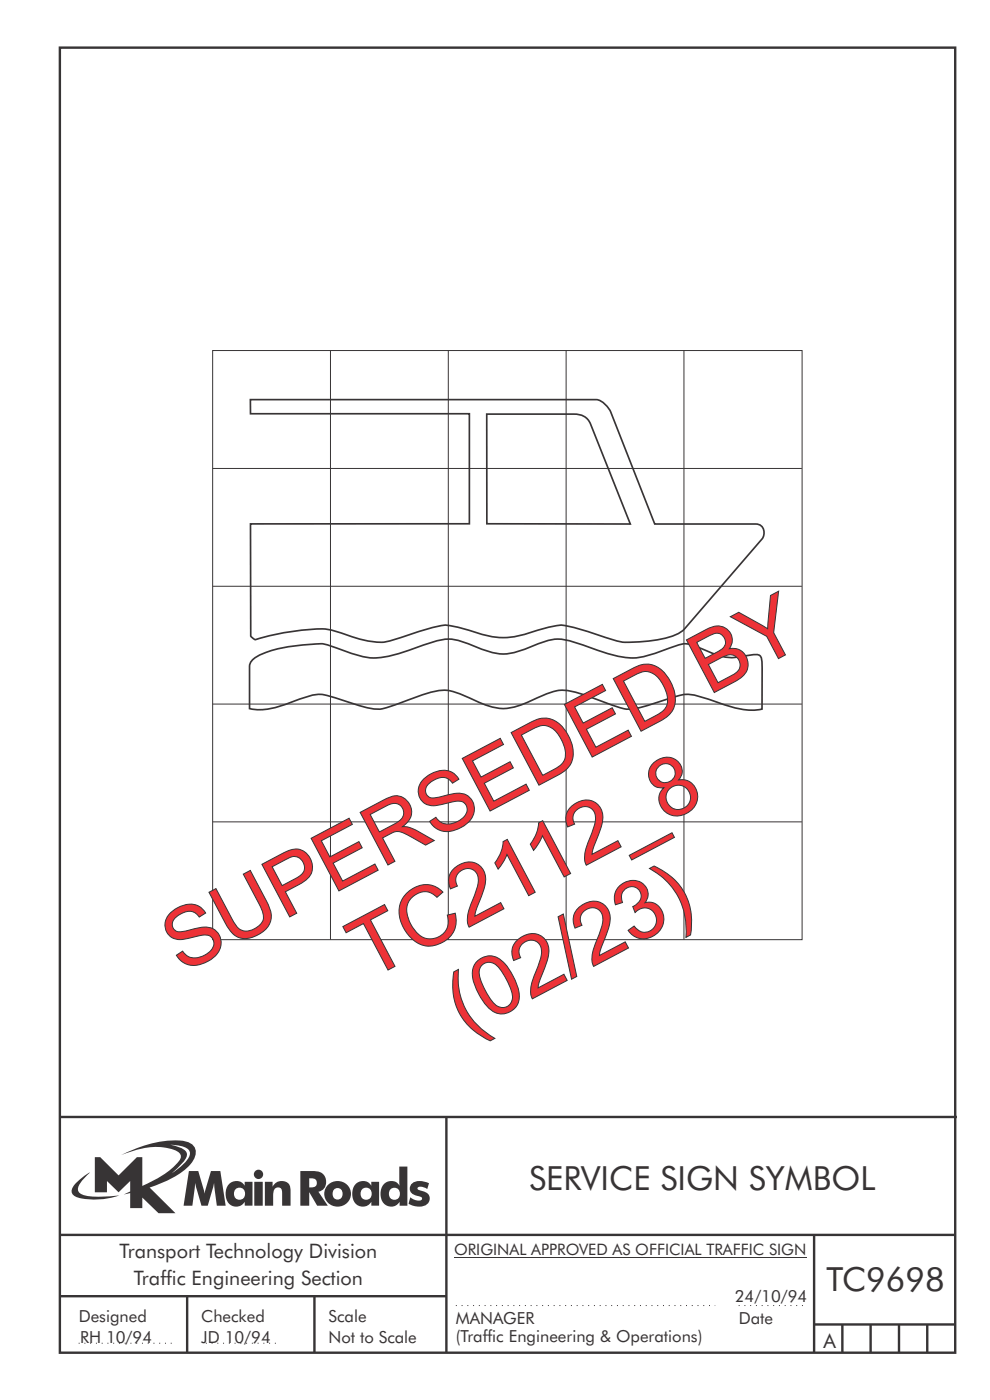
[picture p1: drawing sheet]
<svg xmlns="http://www.w3.org/2000/svg" width="210mm" height="297mm" viewBox="0 0 210 297" stroke-linecap="round" stroke-linejoin="round" font-family="sans-serif">
<g fill="none" stroke="#373435" stroke-width=".51">
<path d="M12.7 10.1h189.9v276.9h-189.9zM12.7 237h190.3M94.7 236.9v50.1M12.7 262h190M12.7 275h82M39.7 275v12M66.7 275v12M172.7 262v25M172.7 281h30M178.7 281v6M184.7 281v6M190.7 281v6"/>
<path d="M196.7 281v6"/>
</g>
<path d="M96.7 277h55M156.7 277h14M16.7 285h20.3M43.7 285h15" fill="none" stroke="#373435" stroke-width=".21" stroke-dasharray=".2 1" stroke-linecap="butt"/>
<path d="M45.1 74.4h125v125h-125zM70.1 74.4v125M95.1 74.4v125M120.1 74.4v125M145.1 74.4v125M45.1 99.4h125M45.1 124.4h125M45.1 149.4h125M45.1 174.4h125" fill="none" stroke="#373435" stroke-width=".21"/>
<path d="M53.1 84.8h73.4a4.5 4.5 0 0 1 3 2.6l9.4 23.8h21.4a1.9 1.9 0 0 1 1.7 1.1 1.9 1.9 0 0 1-.3 2l-16.5 19.1a12.4 12.4 0 0 1-7.3 2.6l-1.3 .1a14.8 14.8 0 0 1-8.7-1.1l-6.5-1.9a7.2 7.2 0 0 0-5 0 60.6 60.6 0 0 1-8.5 2.1 20.8 20.8 0 0 1-8.6-1.5l-2.2-.6a7.2 7.2 0 0 0-5 0l-2.6 .7a51.1 51.1 0 0 1-8.5 2.5 27.6 27.6 0 0 1-9.1-2.1 14.6 14.6 0 0 0-7.3-.6 52.4 52.4 0 0 0-10.4 2.1l-1-.7-.1-23.8 46.5-.1v-23.3h-46.5zM103.3 87.9h18.5a3.4 3.4 0 0 1 3.5 2.1l8.4 21.2-30.4-.1zM53.8 139.7a21.6 21.6 0 0 1 10.5-2.9l2.1-.1a7.9 7.9 0 0 1 4.9 .8l2.2 .8a14.2 14.2 0 0 0 11 .4l1.3-.4a37.9 37.9 0 0 1 9.4-2.7 20.9 20.9 0 0 1 7.1 2.2 10.5 10.5 0 0 0 8.9 0l2.1-.9a10.4 10.4 0 0 1 9.3-.4 51.1 51.1 0 0 0 10.4 3 16.7 16.7 0 0 0 8.1-1.7l2.1-.7a5.1 5.1 0 0 1 4.8 .2l1.9 .8a11.5 11.5 0 0 0 8.8 .9 2.81 2.81 0 0 1 2.6 .2 6.3 6.3 0 0 1 .4 3.2l-.1 8a16.2 16.2 0 0 1-9.1-1.3l-2.5-.8a9.4 9.4 0 0 0-7.5-.3 38.6 38.6 0 0 1-9.3 2.5l-.8-.1-2.4-.8a55.2 55.2 0 0 0-9.9-3.1 13.3 13.3 0 0 0-7.1 2l-.9 .4a10.7 10.7 0 0 1-10.7 0l-2.9-1.3a9.5 9.5 0 0 0-8.6-.3l-6.3 2.3a8 8 0 0 1-6.4 .4l-6.2-2a7.9 7.9 0 0 0-6.4 0l-3.7 1.3a14.1 14.1 0 0 1-8 1v-8.9l.1-.6z" fill="none" stroke="#373435" stroke-width=".36"/>
<path d="M36.1 242.9a5.8 5.8 0 0 1 3.9 1 1.58 1.58 0 0 1-.2 2.1l-1.1 1.2-2.3 1.7 .9-.8a6.5 6.5 0 0 0 2.4-3.2 2.43 2.43 0 0 0-2.3-1.7zM20.1 245.5v7.5h2.6v-2.4l2.5 2.4 2.4-2.4v2.2l-1.3 .6 1.3-.3v3.2h2.6v-2.2l3.4 3.3h3.6l-5.5-5.4a20.1 20.1 0 0 0 8.7-5 3.1 3.1 0 0 0 .8-3.8 3.8 3.8 0 0 0-3.1-1.2 25.1 25.1 0 0 0-12.4 3.1 16.1 16.1 0 0 1 11.1-1.2 1.56 1.56 0 0 1 1.5 2 17.9 17.9 0 0 1-8.1 5.7v-6.1h-1.2l-3.8 3.9-3.9-3.9zM16.2 250.9a1.82 1.82 0 0 0-.6 2.7 9.9 9.9 0 0 0 5.8 .9l1.9-.3 2-.6a22.2 22.2 0 0 1-7.7-.1 1.33 1.33 0 0 1-.8-2.2l1-1.2 1.3-1.4-1.4 .9zM65.6 250a1.13 1.13 0 0 1 1.2 .2 1.13 1.13 0 0 1 .4 1.2 1.26 1.26 0 0 1-1.6 .5zM63.7 248.5v7.3h1.9v-2.9l1.7 2.9h2.2l-2-3a2.25 2.25 0 0 0 1.6-2.6 2.25 2.25 0 0 0-2.6-1.7zM68.9 253.3a2.8 2.8 0 0 0 5.6 0 2.8 2.8 0 0 0-5.6 0zM71 252.3a1.15 1.15 0 0 1 1.7 1 1.15 1.15 0 0 1-1.7 1 1.46 1.46 0 0 1 0-2zM75.5 251.1a3.2 3.2 0 0 0 .4 4.7 2.13 2.13 0 0 0 2.9-.8v.8h1.6v-5.1h-1.6v.9a2.07 2.07 0 0 0-3.3-.5zM76.9 252.2a1.23 1.23 0 0 1 1.7 .3 1.23 1.23 0 0 1-.2 1.7 1.23 1.23 0 0 1-1.7-.1 1.55 1.55 0 0 1 .2-1.9zM84.7 247.5l.1 4.1a2.16 2.16 0 0 0-2.4-1 2.16 2.16 0 0 0-1.6 2 2.52 2.52 0 0 0 2.7 3.4 2.11 2.11 0 0 0 1.3-1v.8h1.6v-8.3zM82.9 252.2a1.24 1.24 0 0 1 1.9 1.1 1.24 1.24 0 0 1-1.9 1 1.47 1.47 0 0 1 0-2.1zM87.5 251a1.52 1.52 0 0 0-.5 1.7 1.52 1.52 0 0 0 1.5 1 .82 .82 0 0 1 1 .8 2.07 2.07 0 0 1-2.5-.5l-.3 1.4a3.8 3.8 0 0 0 3.9 .1 1.56 1.56 0 0 0 .5-1.7 1.56 1.56 0 0 0-1.4-1.1 1.25 1.25 0 0 1-1.1-.6 1.21 1.21 0 0 1 1.7-.1l.3 .3 .4-1.3a3.7 3.7 0 0 0-3.5 0zM40.1 248.5l-1.2 7.3h1.9l.6-4.8 1.3 4.8h1.4l1.3-4.8 .6 4.8h1.9l-1.2-7.3h-1.9l-1.4 4.7-1.3-4.7zM48.7 251.1a3.2 3.2 0 0 0 .4 4.7 2.13 2.13 0 0 0 2.8-.8v.8h1.7v-5.1h-1.7v.9a2.07 2.07 0 0 0-3.2-.5zM50.1 252.2a1.23 1.23 0 0 1 1.6 .3 1.23 1.23 0 0 1-.2 1.7 1.23 1.23 0 0 1-1.7-.1 1.55 1.55 0 0 1 .3-1.9zM53.9 250.7v5.1h1.8v-5.1zM53.8 249.2a1 1 0 0 0 2 0 1 1 0 0 0-2 0zM56.2 250.7v5.1h1.7a5.4 5.4 0 0 1 .4-3.6 .91 .91 0 0 1 1.1-.2 .91 .91 0 0 1 .4 1.1v2.7h1.8v-2.9a2 2 0 0 0-1.3-2.3 2 2 0 0 0-2.5 1.2v-1.1z" fill-rule="evenodd" fill="#373435"/>
<path d="M96.3 266.7h74.7" fill="none" stroke="#373435" stroke-width=".21"/>
<g font-size="17.6" fill="#ed3237">
<text x="38.6" y="206.6" transform="rotate(-28 38.6 206.6)">SUPERSEDED BY</text>
<text x="78.3" y="207.9" transform="rotate(-28 78.3 207.9)">TC2112_8</text>
<text x="98.6" y="219.5" transform="rotate(-28 98.6 219.5)">(02/23)</text>
</g>
<g font-size="7.1" fill="#373435">
<text x="112.2" y="252.5">SERVICE SIGN SYMBOL</text>
<text x="175.3" y="274">TC9698</text>
</g>
<g font-size="4.2" fill="#373435">
<text x="25.4" y="267">Transport Technology Division</text>
<text x="28.4" y="272.6">Traffic Engineering Section</text>
<text x="174.7" y="286">A</text>
</g>
<g font-size="3.5" fill="#373435">
<text x="16.7" y="280.4">Designed</text>
<text x="42.7" y="280.4">Checked</text>
<text x="69.7" y="280.4">Scale</text>
<text x="96.7" y="281">MANAGER</text>
<text x="155.9" y="276.3">24/10/94</text>
<text x="156.7" y="281">Date</text>
<text x="17" y="284.8">RH 10/94</text>
<text x="42.7" y="284.8">JD 10/94</text>
<text x="69.7" y="285">Not to Scale</text>
<text x="96.7" y="284.7">(Traffic Engineering &amp; Operations)</text>
</g>
<text font-size="3.4" fill="#373435" x="96.3" y="266.3">ORIGINAL APPROVED AS OFFICIAL TRAFFIC SIGN</text>
</svg>
